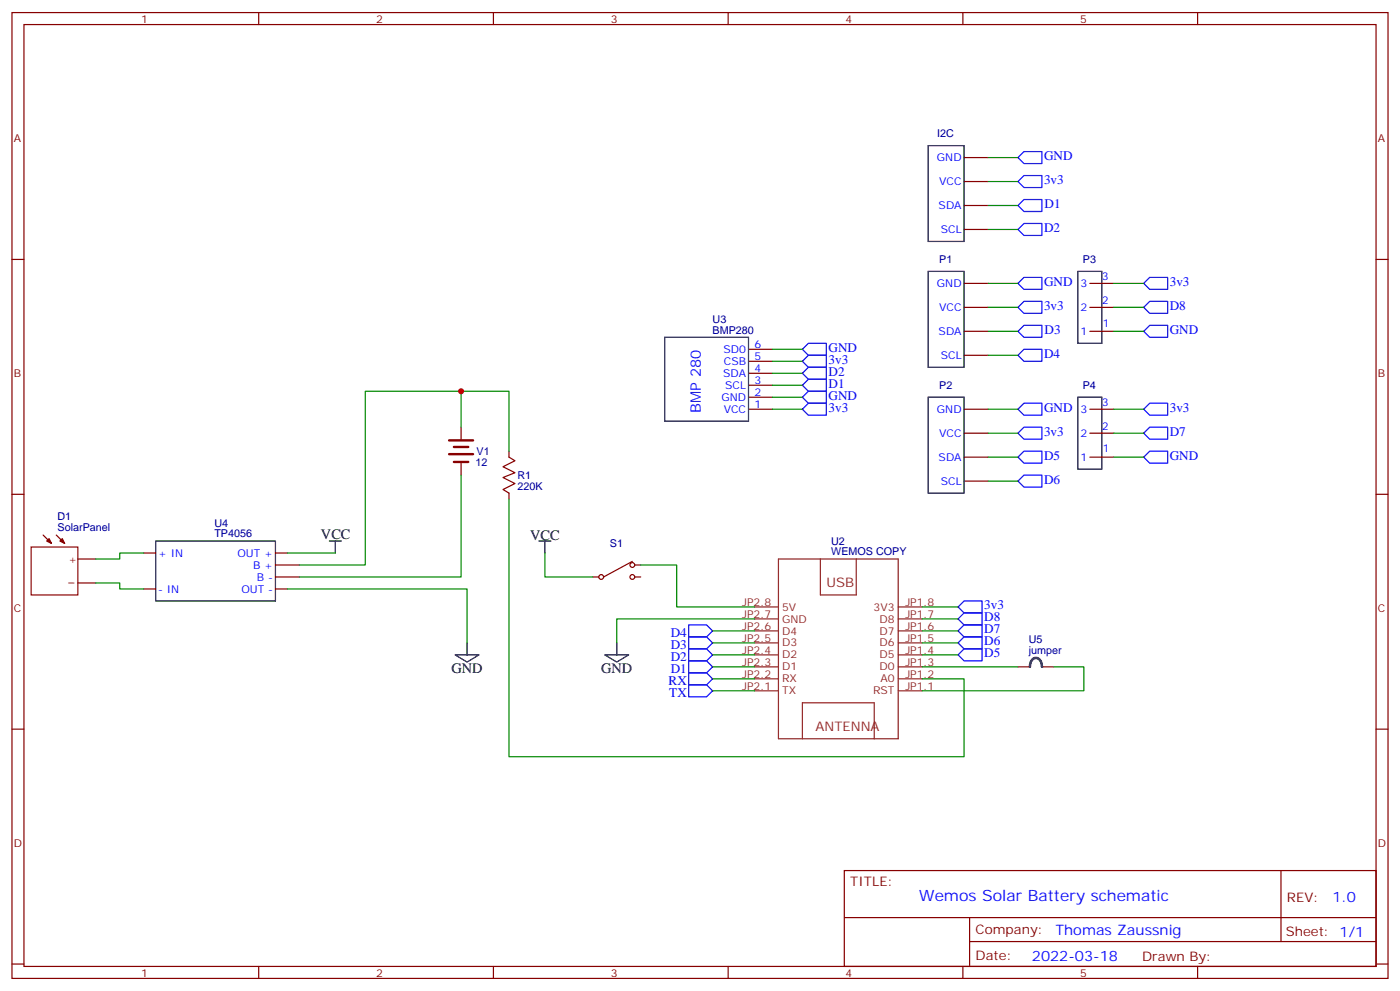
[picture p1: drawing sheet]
<svg xmlns="http://www.w3.org/2000/svg" width="412mm" height="292mm" viewBox="0 0 412 292" stroke-linecap="round" stroke-linejoin="round" font-family="sans-serif">
<g fill="none" stroke="#870000" stroke-width=".35">
<path d="M3.5 3.7h405.4v284.3h-405.4zM7.1 7.2h398.2v277.3h-398.2zM76.2 3.7v3.5M145.3 3.7v3.5M214.5 3.7v3.5M283.6 3.7v3.5M352.8 3.7v3.5M284 46.4h7M284 53.4h7M3.5 76.4h3.6M284 60.5h7M284 67.6h7"/>
<path d="M405.3 76.4h3.6M284 83.4h7M284 90.5h7M284 97.5h7M321 83.4h7.1M321 90.5h7.1M321 97.5h7.1M220.5 116.9h7M220.5 113.4h7M220.5 109.9h7M220.5 106.4h7M220.5 102.8h7"/>
<path d="M284 104.6h7M135.8 125.8v3.5M135.8 136.3v3.6M149.9 132.8v1.8l1.8 1-3.5 1.8 3.5 1.8-3.5 1.4 3.5 1.7-3.5 1.8 1.7 1.1v1.7M220.5 120.5h7M284 120.5h7M284 127.5h7M284 134.6h7M321 120.5h7.1M321 127.5h7.1M321 134.6h7.1M3.5 145.5h3.6"/>
<path d="M12.7 157.5l2.5 2.5M16.6 157.5l2.4 2.5M284 141.6h7M405.3 145.5h3.6M22.9 164.6h5.3M22.9 171.6h5.3M42.3 173.4h3.6M42.3 162.8h3.6M81.1 173.4h3.6M81.1 162.8h3.6M81.1 169.9h7.1M81.1 166.3h7.1"/>
<path d="M174.6 169.9h1.8M186.3 165.3l-8.5 4.6M187 169.9h1.7M187 166.3h1.7M299.9 196.3h3.5M306.9 196.3h3.5M3.5 214.7h3.6M405.3 214.7h3.6M248.7 256.3h156.6v28.2h-156.6zM377.3 256.3v20.9M248.7 270.1h156.5M285.6 277.2h119.6"/>
<path d="M285.6 270.1v14.2M3.5 283.8h3.6M76.2 284.5v3.5M145.3 284.5v3.5M214.5 284.5v3.5M283.6 284.5v3.5M352.8 284.5v3.5M405.3 283.8h3.6"/>
<circle cx="177.1" cy="169.9" r=".71"/>
<circle cx="186.3" cy="169.9" r=".71"/>
<circle cx="186.3" cy="166.3" r=".71"/>
</g>
<g fill="none" stroke="#8c2424" stroke-width=".35">
<path d="M222.2 178.7h7.1M229.3 164.6h35.3v52.9h-35.3zM241.7 164.6v10.6h10.5v-10.6M264.6 178.7h7M222.2 199.8h7.1M222.2 196.3h7.1M222.2 192.8h7.1M222.2 189.3h7.1M222.2 185.7h7.1M222.2 182.2h7.1M264.6 199.8h7M264.6 196.3h7"/>
<path d="M264.6 192.8h7M264.6 189.3h7M264.6 185.7h7M264.6 182.2h7M222.2 203.4h7.1M236.4 217.5v-10.6h21.1v10.6M264.6 203.4h7"/>
</g>
<g fill="none" stroke="#000" stroke-width=".35">
<path d="M273.4 42.9h10.6v28.2h-10.6zM273.4 79.9h10.6v28.2h-10.6zM317.5 79.9h7.1v21.2h-7.1zM195.8 99.3h24.7v24.7h-24.7zM273.4 116.9h10.6v28.3h-10.6zM317.5 116.9h7.1v21.2h-7.1zM45.9 159.3h35.2v17.6h-35.2zM97 159.3h3.5M98.8 159.3v3.5M158.7 159.3h3.6M160.5 159.3v3.5M134.1 192.8h7l-3.5 2.1z"/>
<path d="M137.6 189.3v3.5M178.2 192.8h7l-3.5 2.1zM181.7 189.3v3.5"/>
</g>
<g fill="none" stroke="#008700" stroke-width=".35">
<path d="M291 46.4h8.9M291 53.4h8.9M291 60.5h8.9M291 67.6h8.9M291 83.4h8.9M291 90.5h8.9M291 97.5h8.9M328.1 83.4h8.8M328.1 90.5h8.8M328.1 97.5h8.8M135.8 115.2h14.1v17.6M227.5 102.8h8.9"/>
<path d="M227.5 106.4h8.9M227.5 109.9h8.9M227.5 113.4h8.9M227.5 116.9h8.9M291 104.6h8.9M135.8 125.8v-10.6h-28.2v51.1h-19.4M135.8 139.9v30h-47.6M227.5 120.5h8.9M291 120.5h8.9M291 127.5h8.9M291 134.6h8.9M328.1 120.5h8.8"/>
<path d="M328.1 127.5h8.8M328.1 134.6h8.8M149.9 146.9v75.9h134.1v-23h-12.4M291 141.6h8.9M28.2 171.6h7.1v1.8h7M42.3 162.8h-7v1.8h-7.1M84.7 173.4h52.9v15.9M84.7 162.8h14.1M160.5 162.8v7.1h14.1M188.7 166.3h10.6v12.4h22.9M271.6 178.7h10.6M209.9 196.3h12.3"/>
<path d="M209.9 185.7h12.3M209.9 189.3h12.3M209.9 192.8h12.3M209.9 199.8h12.3M222.2 182.2h-40.5v7.1M271.6 196.3h28.3M271.6 185.7h10.6M271.6 189.3h10.6M271.6 192.8h10.6M271.6 182.2h10.6M310.4 196.3h8.9v7.1h-47.7M209.9 203.4h12.3"/>
</g>
<path d="M132.3 133.7h7M132.3 129.6h7M133.7 131.6h4.2M133.7 136h4.2" fill="none" stroke="#870000" stroke-width=".71"/>
<path d="M303.4 196.3a2.31 2.31 0 0 1 1.8-2.6 2.13 2.13 0 0 1 1.7 2.6" fill="none" stroke="#000" stroke-width=".71"/>
<g fill="none" stroke="#00f" stroke-width=".35">
<path d="M299.9 53.4l1.7-1.7h5.3v3.5h-5.3zM299.9 46.4l1.7-1.8h5.3v3.6h-5.3zM299.9 60.5l1.7-1.8h5.3v3.6h-5.3zM299.9 67.6l1.7-1.8h5.3v3.5h-5.3zM299.9 90.5l1.7-1.8h5.3v3.6h-5.3zM299.9 83.4l1.7-1.7h5.3v3.5h-5.3zM299.9 97.5l1.7-1.7h5.3v3.5h-5.3zM336.9 97.5l1.8-1.7h5.3v3.5h-5.3zM336.9 90.5l1.8-1.8h5.3v3.6h-5.3zM338.7 81.7h5.3v3.5h-5.3l-1.8-1.8zM236.4 116.9l1.7-1.7h5.3v3.5h-5.3zM236.4 113.4l1.7-1.7h5.3v3.5h-5.3z"/>
<path d="M236.4 109.9l1.7-1.8h5.3v3.6h-5.3zM236.4 106.4l1.7-1.8h5.3v3.5h-5.3zM236.4 102.8l1.7-1.7h5.3v3.5h-5.3zM299.9 104.6l1.7-1.8h5.3v3.6h-5.3zM236.4 120.5l1.7-1.8h5.3v3.5h-5.3zM299.9 127.5l1.7-1.7h5.3v3.5h-5.3zM299.9 120.5l1.7-1.8h5.3v3.5h-5.3zM299.9 134.6l1.7-1.8h5.3v3.5h-5.3zM336.9 120.5l1.8-1.8h5.3v3.5h-5.3zM336.9 134.6l1.8-1.8h5.3v3.5h-5.3zM336.9 127.5l1.8-1.7h5.3v3.5h-5.3zM299.9 141.6l1.7-1.7h5.3v3.5h-5.3z"/>
<path d="M282.2 178.7l1.8-1.8h5.3v3.5h-5.3zM202.8 184h5.3l1.8 1.7-1.8 1.8h-5.3zM202.8 187.5h5.3l1.8 1.8-1.8 1.7h-5.3zM202.8 191h5.3l1.8 1.8-1.8 1.8h-5.3zM202.8 194.6h5.3l1.8 1.7-1.8 1.8h-5.3zM202.8 198.1h5.3l1.8 1.7-1.8 1.8h-5.3zM282.2 182.2l1.8-1.8h5.3v3.6h-5.3zM282.2 185.7l1.8-1.7h5.3v3.5h-5.3zM282.2 189.3l1.8-1.8h5.3v3.5h-5.3zM282.2 192.8l1.8-1.8h5.3v3.6h-5.3zM202.8 201.6h5.3l1.8 1.8-1.8 1.7h-5.3z"/>
</g>
<g fill="#870000" stroke="#870000" stroke-width=".35">
<path d="M13.8 159.3l.7-.7 .7 1.4z"/>
<path d="M17.6 159.3l.7-.7 .7 1.4z"/>
</g>
<path d="M9.2 161h13.7v14.2h-13.7z" fill="none" stroke="#a10000" stroke-width=".35"/>
<circle cx="135.8" cy="115.2" r=".88" fill="#c00"/>
<text font-size="4.6" fill="#00f" x="270.8" y="265.3">Wemos Solar Battery schematic</text>
<g font-size="4.2" fill="#00f">
<text x="206.4" y="121.6" transform="rotate(-90 206.4 121.6)">BMP 280</text>
<text x="392.5" y="265.6">1.0</text>
<text x="310.9" y="275.1">Thomas Zaussnig</text>
<text x="304" y="282.9">2022-03-18</text>
</g>
<g font-size="4.2">
<text x="94.5" y="158.6">VCC</text>
<text x="156.1" y="158.9">VCC</text>
<text x="133" y="198.1">GND</text>
<text x="177.1" y="198.1">GND</text>
</g>
<g font-size="3.9" fill="#00f">
<text x="307.6" y="47.1">GND</text>
<text x="307.6" y="54.2">3v3</text>
<text x="307.7" y="61.3">D1</text>
<text x="307.6" y="68.3">D2</text>
<text x="307.6" y="84.2">GND</text>
<text x="344.6" y="84.2">3v3</text>
<text x="307.6" y="91.2">3v3</text>
<text x="344.6" y="91.2">D8</text>
<text x="307.7" y="98.3">D3</text>
<text x="344.6" y="98.3">GND</text>
<text x="244.1" y="107.1">3v3</text>
<text x="244.1" y="103.6">GND</text>
<text x="307.6" y="105.4">D4</text>
<text x="244.1" y="110.6">D2</text>
<text x="244.1" y="117.7">GND</text>
<text x="244.1" y="114.1">D1</text>
<text x="244.1" y="121.2">3v3</text>
<text x="307.6" y="121.2">GND</text>
<text x="344.6" y="121.2">3v3</text>
<text x="307.6" y="128.3">3v3</text>
<text x="344.6" y="128.3">D7</text>
<text x="307.6" y="135.3">D5</text>
<text x="344.6" y="135.3">GND</text>
<text x="307.6" y="142.4">D6</text>
<text x="289.9" y="179.4">3v3</text>
<text x="289.9" y="182.9">D8</text>
<text x="197.6" y="187.5">D4</text>
<text x="197.6" y="191">D3</text>
<text x="289.9" y="186.5">D7</text>
<text x="289.9" y="190">D6</text>
<text x="197.6" y="194.6">D2</text>
<text x="289.9" y="193.5">D5</text>
<text x="197" y="201.6">RX</text>
<text x="197.6" y="198.1">D1</text>
<text x="197.2" y="205.1">TX</text>
</g>
<g font-size="3.9" fill="#8d2323">
<text x="243.5" y="172.8">USB</text>
<text x="240.2" y="215.1">ANTENNA</text>
</g>
<g font-size="3.9" fill="#800">
<text x="250.5" y="260.9">TITLE:</text>
<text x="379.1" y="265.6">REV:</text>
<text x="287.4" y="275.1">Company:</text>
<text x="378.7" y="275.7">Sheet: 1/1</text>
<text x="287.4" y="282.8">Date:</text>
<text x="336.4" y="282.8">Drawn By:</text>
</g>
<g font-size="3.2" fill="#800">
<text x="41.6" y="6.7">1</text>
<text x="110.8" y="6.7">2</text>
<text x="179.9" y="6.7">3</text>
<text x="249.1" y="6.7">4</text>
<text x="318.2" y="6.7">5</text>
<text x="4.1" y="41.8">A</text>
<text x="405.9" y="41.8">A</text>
<text x="4.1" y="110.9">B</text>
<text x="405.9" y="110.9">B</text>
<text x="20.2" y="165.6">+</text>
<text x="4.1" y="180.1">C</text>
<text x="405.9" y="180.1">C</text>
<text x="4.1" y="249.2">D</text>
<text x="405.9" y="249.2">D</text>
<text x="41.6" y="287.5">1</text>
<text x="110.8" y="287.5">2</text>
<text x="179.9" y="287.5">3</text>
<text x="249.1" y="287.5">4</text>
<text x="318.2" y="287.5">5</text>
</g>
<g font-size="3.2" fill="#000080">
<text x="276.1" y="40.5">I2C</text>
<text x="276.7" y="77.5">P1</text>
<text x="319" y="77.5">P3</text>
<text x="209.9" y="95.1">U3</text>
<text x="209.9" y="98.2">BMP280</text>
<text x="276.7" y="114.6">P2</text>
<text x="318.9" y="114.6">P4</text>
<text x="140.1" y="137.1">12</text>
<text x="140.4" y="133.9">V1</text>
<text x="152.4" y="140.9">R1</text>
<text x="152.4" y="144.1">220K</text>
<text x="16.9" y="153.2">D1</text>
<text x="63.2" y="155">U4</text>
<text x="16.9" y="156.5">SolarPanel</text>
<text x="63.2" y="158.2">TP4056</text>
<text x="179.7" y="161">S1</text>
<text x="244.8" y="160.3">U2</text>
<text x="244.8" y="163.5">WEMOS COPY</text>
<text x="303" y="189.4">U5</text>
<text x="303" y="192.6">jumper</text>
</g>
<g font-size="3.2" fill="#00f">
<text x="276" y="47.4">GND</text>
<text x="276.7" y="54.5">VCC</text>
<text x="276.5" y="61.6">SDA</text>
<text x="277.1" y="68.6">SCL</text>
<text x="324.6" y="82.4">3</text>
<text x="276" y="84.5">GND</text>
<text x="318.3" y="84.5">3</text>
<text x="324.6" y="89.4">2</text>
<text x="276.7" y="91.5">VCC</text>
<text x="318.3" y="91.5">2</text>
<text x="276.5" y="98.6">SDA</text>
<text x="318.3" y="98.6">1</text>
<text x="324.9" y="96.1">1</text>
<text x="213.2" y="103.9">SD0</text>
<text x="213.2" y="107.4">CSB</text>
<text x="222.2" y="106">5</text>
<text x="222.2" y="102.5">6</text>
<text x="277.1" y="105.7">SCL</text>
<text x="213" y="110.9">SDA</text>
<text x="222.2" y="113.1">3</text>
<text x="222.2" y="109.5">4</text>
<text x="212.5" y="118">GND</text>
<text x="213.6" y="114.5">SCL</text>
<text x="222.2" y="116.6">2</text>
<text x="324.6" y="119.4">3</text>
<text x="213.2" y="121.5">VCC</text>
<text x="222.2" y="120.1">1</text>
<text x="276" y="121.5">GND</text>
<text x="318.3" y="121.5">3</text>
<text x="276.7" y="128.6">VCC</text>
<text x="318.3" y="128.6">2</text>
<text x="324.6" y="126.5">2</text>
<text x="276.5" y="135.6">SDA</text>
<text x="318.3" y="135.6">1</text>
<text x="324.9" y="133.2">1</text>
<text x="277.1" y="142.7">SCL</text>
<text x="46.6" y="163.9">+ IN</text>
<text x="69.9" y="163.9">OUT +</text>
<text x="74.5" y="167.4">B +</text>
<text x="75.7" y="170.9">B -</text>
<text x="46.6" y="174.4">- IN</text>
<text x="71.1" y="174.4">OUT -</text>
</g>
<g font-size="3.2" fill="#8d2323">
<text x="218.6" y="178.3">JP2.8</text>
<text x="230.4" y="179.7">5V</text>
<text x="257.3" y="179.7">3V3</text>
<text x="266.7" y="178.3">JP1.8</text>
<text x="218.6" y="185.4">JP2.6</text>
<text x="218.6" y="181.9">JP2.7</text>
<text x="230.4" y="183.3">GND</text>
<text x="259.1" y="183.3">D8</text>
<text x="266.7" y="185.4">JP1.6</text>
<text x="266.7" y="181.9">JP1.7</text>
<text x="218.6" y="188.9">JP2.5</text>
<text x="230.4" y="190.3">D3</text>
<text x="230.4" y="186.8">D4</text>
<text x="259.1" y="190.3">D6</text>
<text x="259.1" y="186.8">D7</text>
<text x="266.7" y="188.9">JP1.5</text>
<text x="218.6" y="196">JP2.3</text>
<text x="218.6" y="192.4">JP2.4</text>
<text x="230.4" y="197.4">D1</text>
<text x="230.4" y="193.9">D2</text>
<text x="259.1" y="197.4">D0</text>
<text x="259.1" y="193.9">D5</text>
<text x="266.7" y="196">JP1.3</text>
<text x="266.7" y="192.4">JP1.4</text>
<text x="218.6" y="203">JP2.1</text>
<text x="218.6" y="199.5">JP2.2</text>
<text x="230.4" y="200.9">RX</text>
<text x="259.3" y="200.9">A0</text>
<text x="266.7" y="203">JP1.1</text>
<text x="266.7" y="199.5">JP1.2</text>
<text x="230.4" y="204.4">TX</text>
<text x="257.2" y="204.4">RST</text>
</g>
</svg>
